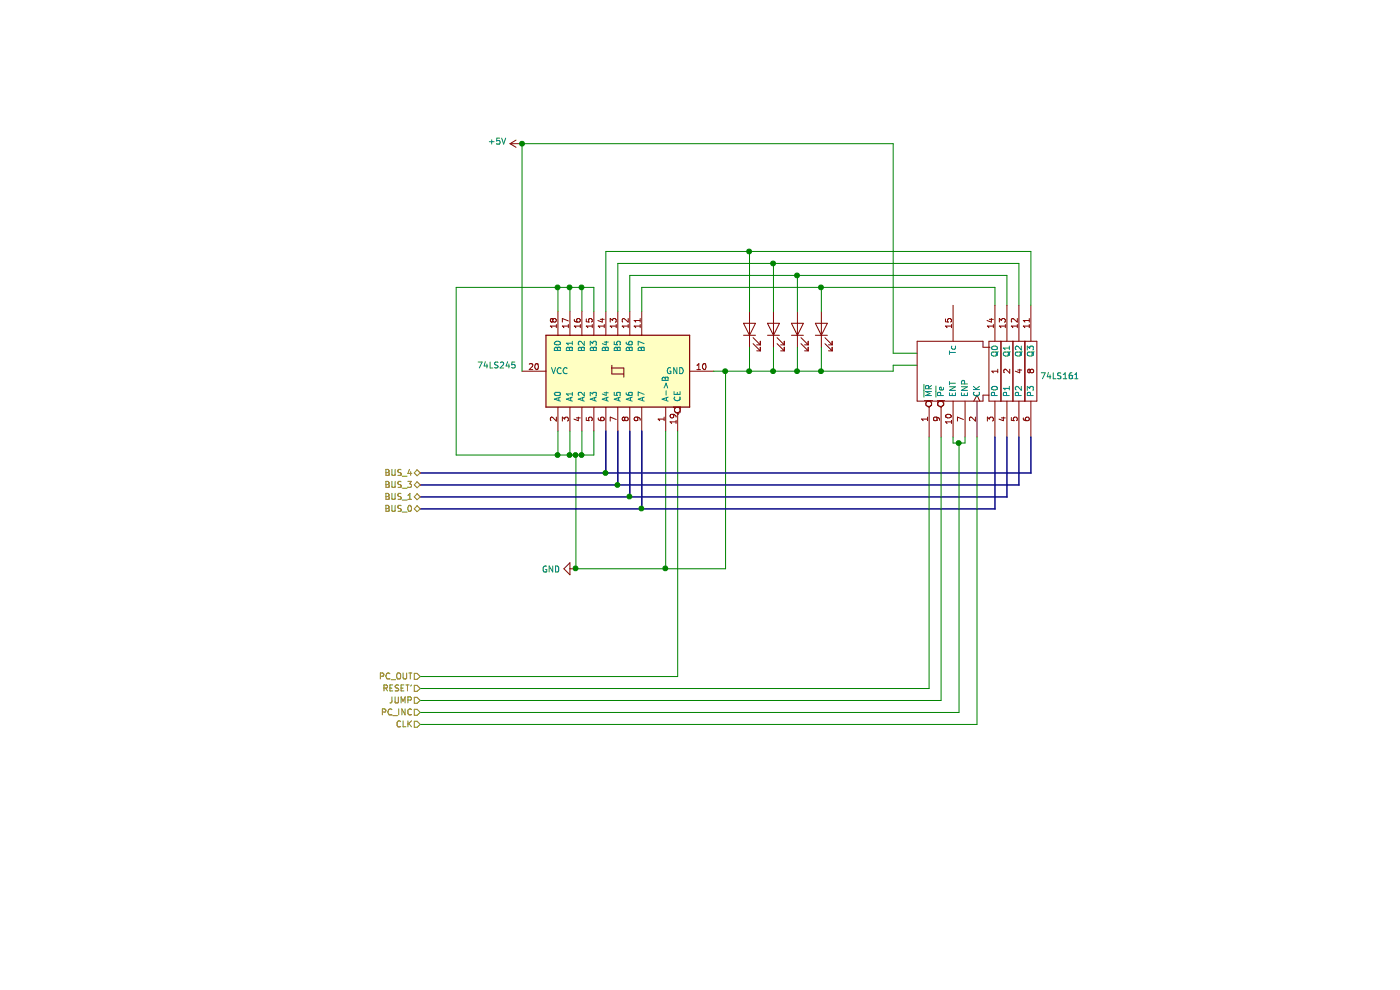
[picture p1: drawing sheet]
EESchema Schematic File Version 4
EELAYER 29 0
EELAYER END
$Descr A3 16535 11693
encoding utf-8
Sheet 1 1
Title ""
Date ""
Rev ""
Comp ""
Comment1 ""
Comment2 ""
Comment3 ""
Comment4 ""
$EndDescr
$Comp
L 74xx:74LS245 U?
U 1 1
P 7000 5100
F 0 "U?" V 6954 5944 50  0001 L CNN
F 1 "74LS245" V 7045 5944 50  0000 L CNN
F 2 "" H 7000 5100 50  0001 C CNN
F 3 "http://www.ti.com/lit/gpn/sn74LS245" H 7000 5100 50  0001 C CNN
	1    7000 5100
	0    -1   -1   0   
$EndComp
Wire Wire Line
	6500 5600 6500 5800
Wire Wire Line
	6500 5800 6600 5800
Wire Wire Line
	6800 5800 6800 5600
Wire Wire Line
	6600 5600 6600 5800
Connection ~ 6600 5800
Wire Wire Line
	6600 5800 6650 5800
Wire Wire Line
	6700 5600 6700 5800
Connection ~ 6700 5800
Wire Wire Line
	6700 5800 6800 5800
Wire Wire Line
	6650 5800 6650 6750
Connection ~ 6650 5800
Wire Wire Line
	6650 5800 6700 5800
Wire Bus Line
	6900 5600 6900 5950
Wire Bus Line
	6900 5950 5350 5950
Wire Bus Line
	7000 5600 7000 6050
Wire Bus Line
	7000 6050 5350 6050
Wire Bus Line
	7100 5600 7100 6150
Wire Bus Line
	7100 6150 5350 6150
Wire Bus Line
	7200 5600 7200 6250
Wire Bus Line
	7200 6250 5350 6250
Wire Wire Line
	7800 5100 7900 5100
Wire Wire Line
	7900 5100 7900 6750
Wire Wire Line
	7400 5600 7400 6750
Wire Wire Line
	6650 6750 7400 6750
Connection ~ 7400 6750
Wire Wire Line
	7400 6750 7900 6750
Wire Wire Line
	6800 4600 6800 4400
Wire Wire Line
	6800 4400 6700 4400
Wire Wire Line
	6500 4400 6500 4600
Wire Wire Line
	6600 4600 6600 4400
Connection ~ 6600 4400
Wire Wire Line
	6600 4400 6500 4400
Wire Wire Line
	6700 4600 6700 4400
Connection ~ 6700 4400
Wire Wire Line
	6700 4400 6600 4400
Wire Wire Line
	6500 4400 5650 4400
Wire Wire Line
	5650 4400 5650 5800
Wire Wire Line
	5650 5800 6500 5800
Connection ~ 6500 4400
Connection ~ 6500 5800
Wire Wire Line
	7500 5600 7500 7650
Wire Wire Line
	7500 7650 5350 7650
Wire Wire Line
	7200 4600 7200 4400
Wire Wire Line
	7200 4400 8700 4400
Wire Wire Line
	10150 4400 10150 4550
Wire Wire Line
	7100 4600 7100 4300
Wire Wire Line
	7100 4300 8500 4300
Wire Wire Line
	10250 4300 10250 4550
Wire Wire Line
	7000 4600 7000 4200
Wire Wire Line
	7000 4200 8300 4200
Wire Wire Line
	10350 4200 10350 4550
Wire Wire Line
	6900 4100 6900 4600
Wire Bus Line
	7200 6250 10150 6250
Connection ~ 7200 6250
Wire Bus Line
	7100 6150 10250 6150
Connection ~ 7100 6150
Wire Bus Line
	7000 6050 10350 6050
Connection ~ 7000 6050
Wire Bus Line
	6900 5950 10450 5950
Connection ~ 6900 5950
Connection ~ 7900 5100
Wire Wire Line
	6200 5100 6200 3200
$Comp
L 74xx_IEEE:74LS161 U?
U 1 1
P 10050 5100
F 0 "U?" V 10096 4623 50  0001 R CNN
F 1 "74LS161" V 10005 4623 50  0000 R CNN
F 2 "" H 10050 5100 50  0001 C CNN
F 3 "" H 10050 5100 50  0001 C CNN
	1    10050 5100
	0    -1   -1   0   
$EndComp
Wire Wire Line
	10450 4550 10450 4100
Wire Bus Line
	10150 6250 10150 5650
Wire Bus Line
	10250 6150 10250 5650
Wire Bus Line
	10350 5650 10350 6050
Wire Bus Line
	10450 5950 10450 5650
Wire Wire Line
	6200 3200 9300 3200
Wire Wire Line
	9300 3200 9300 4950
Wire Wire Line
	9300 4950 9500 4950
Wire Wire Line
	9500 5050 9300 5050
Wire Wire Line
	9300 5050 9300 5100
Wire Wire Line
	9600 5650 9600 7750
Wire Wire Line
	9600 7750 5350 7750
Wire Wire Line
	9800 5700 9800 5650
Wire Wire Line
	9800 5700 9850 5700
Wire Wire Line
	9900 5700 9900 5650
Wire Wire Line
	9850 5700 9850 7950
Wire Wire Line
	9850 7950 5350 7950
Connection ~ 9850 5700
Wire Wire Line
	9850 5700 9900 5700
Wire Wire Line
	10000 5650 10000 8050
Wire Wire Line
	10000 8050 5350 8050
Text HLabel 5350 8050 0    50   Input ~ 0
CLK
Text HLabel 5350 7650 0    50   Input ~ 0
PC_OUT
Text HLabel 5350 7750 0    50   Input ~ 0
RESET'
Text HLabel 5350 7950 0    50   Input ~ 0
PC_INC
Wire Wire Line
	9700 5650 9700 7850
Wire Wire Line
	9700 7850 5350 7850
Text HLabel 5350 7850 0    50   Input ~ 0
JUMP
$Comp
L Device:LED D?
U 1 1
P 8100 4750
F 0 "D?" V 8139 4633 50  0001 R CNN
F 1 "LED" V 8048 4633 50  0001 R CNN
F 2 "" H 8100 4750 50  0001 C CNN
F 3 "~" H 8100 4750 50  0001 C CNN
	1    8100 4750
	0    -1   -1   0   
$EndComp
$Comp
L Device:LED D?
U 1 1
P 8300 4750
F 0 "D?" V 8339 4633 50  0001 R CNN
F 1 "LED" V 8248 4633 50  0001 R CNN
F 2 "" H 8300 4750 50  0001 C CNN
F 3 "~" H 8300 4750 50  0001 C CNN
	1    8300 4750
	0    -1   -1   0   
$EndComp
$Comp
L Device:LED D?
U 1 1
P 8500 4750
F 0 "D?" V 8539 4633 50  0001 R CNN
F 1 "LED" V 8448 4633 50  0001 R CNN
F 2 "" H 8500 4750 50  0001 C CNN
F 3 "~" H 8500 4750 50  0001 C CNN
	1    8500 4750
	0    -1   -1   0   
$EndComp
$Comp
L Device:LED D?
U 1 1
P 8700 4750
F 0 "D?" V 8739 4633 50  0001 R CNN
F 1 "LED" V 8648 4633 50  0001 R CNN
F 2 "" H 8700 4750 50  0001 C CNN
F 3 "~" H 8700 4750 50  0001 C CNN
	1    8700 4750
	0    -1   -1   0   
$EndComp
Wire Wire Line
	8100 4600 8100 4100
Connection ~ 8100 4100
Wire Wire Line
	8100 4100 6900 4100
Wire Wire Line
	7900 5100 8100 5100
Wire Wire Line
	8100 4900 8100 5100
Connection ~ 8100 5100
Wire Wire Line
	8100 5100 8300 5100
Wire Wire Line
	8300 4900 8300 5100
Connection ~ 8300 5100
Wire Wire Line
	8300 5100 8500 5100
Wire Wire Line
	8500 4900 8500 5100
Connection ~ 8500 5100
Wire Wire Line
	8500 5100 8700 5100
Wire Wire Line
	8700 4900 8700 5100
Connection ~ 8700 5100
Wire Wire Line
	8700 5100 9300 5100
Wire Wire Line
	8100 4100 10450 4100
Wire Wire Line
	8300 4600 8300 4200
Connection ~ 8300 4200
Wire Wire Line
	8300 4200 10350 4200
Wire Wire Line
	8500 4300 8500 4600
Connection ~ 8500 4300
Wire Wire Line
	8500 4300 10250 4300
Wire Wire Line
	8700 4600 8700 4400
Connection ~ 8700 4400
Wire Wire Line
	8700 4400 10150 4400
Text HLabel 5350 6250 0    50   BiDi ~ 0
BUS_0
Text HLabel 5350 6150 0    50   BiDi ~ 0
BUS_1
Text HLabel 5350 6050 0    50   BiDi ~ 0
BUS_3
Text HLabel 5350 5950 0    50   BiDi ~ 0
BUS_4
$Comp
L power:GND #PWR?
U 1 1
P 6650 6750
F 0 "#PWR?" H 6650 6500 50  0001 C CNN
F 1 "GND" V 6655 6622 50  0000 R CNN
F 2 "" H 6650 6750 50  0001 C CNN
F 3 "" H 6650 6750 50  0001 C CNN
	1    6650 6750
	0    1    1    0   
$EndComp
Connection ~ 6650 6750
$Comp
L power:+5V #PWR?
U 1 1
P 6200 3200
F 0 "#PWR?" H 6200 3050 50  0001 C CNN
F 1 "+5V" V 6215 3328 50  0000 L CNN
F 2 "" H 6200 3200 50  0001 C CNN
F 3 "" H 6200 3200 50  0001 C CNN
	1    6200 3200
	0    -1   -1   0   
$EndComp
Connection ~ 6200 3200
$EndSCHEMATC
